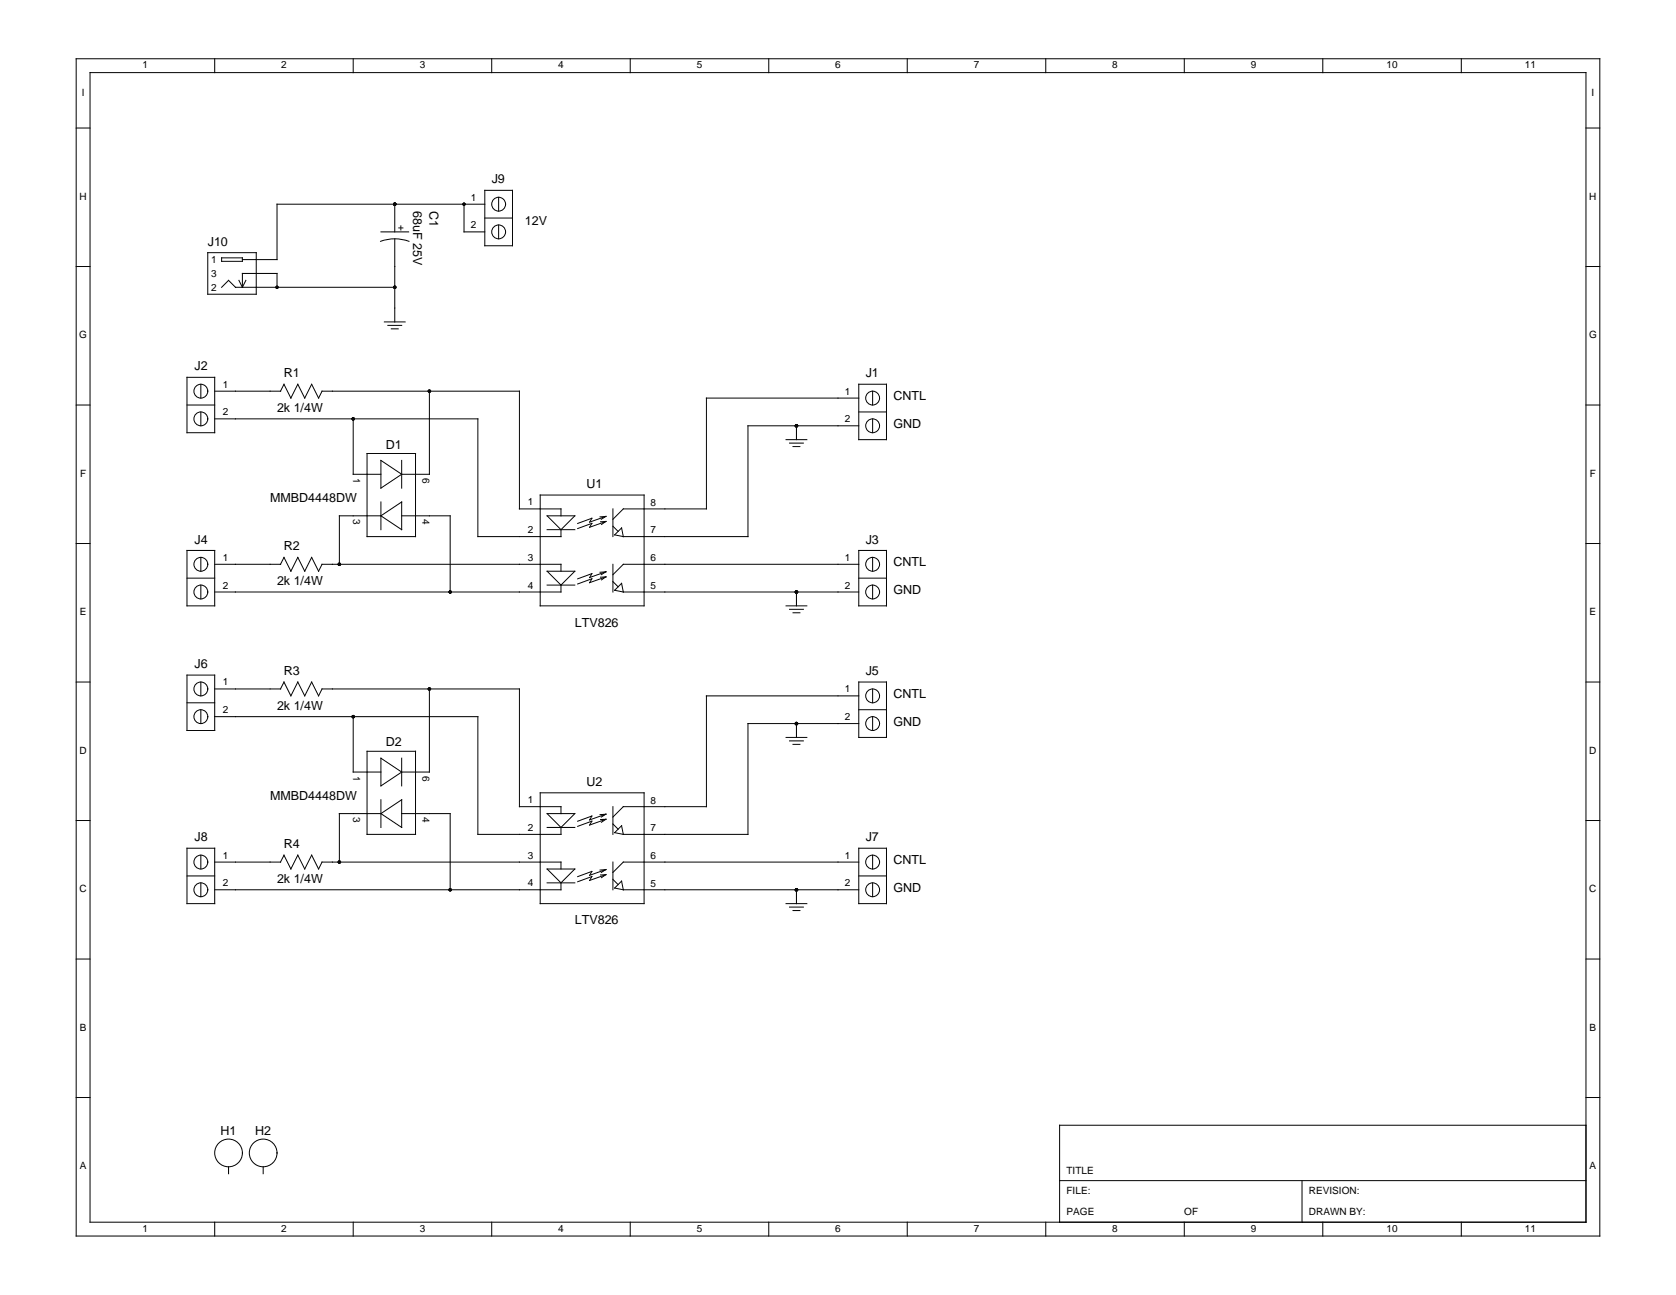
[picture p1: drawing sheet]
<svg xmlns="http://www.w3.org/2000/svg" width="279mm" height="216mm" viewBox="0 0 279 216" stroke-linecap="round" stroke-linejoin="round" font-family="sans-serif">
<g fill="none" stroke="#000" stroke-width=".17">
<path d="M12.7 9.8h254v196.3h-254zM15 12.1h249.4v191.7h-249.4zM35.8 9.8v2.3M58.9 9.8v2.3M82 9.8v2.3M105.1 9.8v2.3M128.2 9.8v2.3M151.2 9.8v2.3M174.3 9.8v2.3M197.4 9.8v2.3M220.5 9.8v2.3M243.6 9.8v2.3"/>
<path d="M12.7 21.3h2.3M63.5 38.7h4.6M65.8 34v4.7M65.8 39.8v13.9M77.4 34v4.7h3.4M80.8 34h-34.6v9.3h-5.8M80.8 31.7h4.6v9.3h-4.6zM80.8 36.4h4.6M83.1 32.9v2.3M83.1 37.5v2.3M264.4 21.3h2.3M12.7 44.4h2.3"/>
<path d="M34.6 42.1h8.1v7h-8.1zM36.9 47.9l1.2-1.2 1.2 1.2h26.5M36.9 43h3.5v.6h-3.5zM39.8 46.7l.6 1.2M40.4 47.9v-2.3h5.8v2.3M41 46.7l-.6 1.2M63.4 40.2a6.9 6.9 0 0 1 4.8 0M64.1 53.7h3.4M64.7 54.2h2.3M65.2 54.8h1.2M264.4 44.4h2.3M12.7 67.5h2.3"/>
<path d="M31.2 62.9h4.6v9.2h-4.6zM31.2 67.5h4.6M33.5 64.1v2.3M33.5 68.7v2.3M35.8 69.8h43.9v19.7h13.8v-1.2M35.8 65.2h11M46.8 65.2l.5-1.1 1.2 2.3 1.1-2.3 1.2 2.3 1.2-2.3 1.1 2.3 .6-1.2h32.9v19.6h6.9v1.2M58.9 69.8v9.3h4.6M61.2 75.6h8.1v13.9h-8.1zM63.5 76.8l3.5 2.3-3.5 2.3zM67 76.8v4.6M71.6 65.2v13.9h-4.6"/>
<path d="M131 73.3h3.5M131.6 73.9h2.3M132.2 74.5h1.2M132.8 71v2.3M143.2 71h-18.5v18.5h-20.8M143.2 66.4h-25.4v18.4h-13.9l-1.7 1.8M143.2 64.1h4.6v9.2h-4.6zM143.2 68.7h4.6M145.5 65.2v2.3M145.5 69.8v2.3M264.4 67.5h2.3M12.7 90.6h2.3"/>
<path d="M31.2 91.8h4.6v9.2h-4.6zM31.2 96.4h4.6M33.5 92.9v2.3M33.5 97.5v2.4M35.8 94.1h11M46.8 94.1l.5-1.2 1.2 2.3 1.1-2.3 1.2 2.3 1.2-2.3 1.1 2.3 .6-1.1h39.8v1.1M63.5 86h-6.9v8.1M63.5 83.7v4.6M63.5 86l3.5-2.3v4.6zM67 86h8v12.7M90.1 82.5h17.3v18.5h-17.3zM91.2 86h4.6l-2.3 2.3z"/>
<path d="M91.2 88.3h4.6M91.2 97.5h4.6M91.2 95.2h4.6l-2.3 2.3zM93.5 97.5v1.2h-57.7M100.1 87l.9-.1-2.7 1 .4-.6-2.4 .8M100.1 96.2h.9l-2.7 .9 .4-.6-2.4 .9M101 86.1l-.8 .5M101 86.9l-.7 .5M101 95.3l-.8 .5M101 96.2l-.7 .5M101 86.1l-1 .1M101 95.3l-1 .1"/>
<path d="M101 86.1l-2.7 .9 .4-.6-2.4 .9M101 95.3l-2.7 1 .4-.7-2.4 .9M102.2 97l.8 .8M102.2 87.7l.8 .9M102.2 84.8v4.7M102.2 94.1v4.6M102.5 89.2l1.1-1.2 .3 1.5zM102.5 98.4l1.1-1.1 .3 1.4zM103.9 98.7h39.3M132.8 98.7v2.3M143.2 94.1h-39.3l-1.7 1.7M143.2 91.8h4.6v9.2h-4.6z"/>
<path d="M143.2 96.4h4.6M145.5 92.9v2.3M145.5 97.5v2.4M264.4 90.6h2.3M12.7 113.7h2.3M31.2 112.6h4.6v9.2h-4.6zM31.2 117.2h4.6M33.5 113.7v2.3M33.5 118.3v2.3M35.8 119.5h43.9v19.6h13.8v-1.1M35.8 114.9h11M46.8 114.9l.5-1.2 1.2 2.3 1.1-2.3 1.2 2.3 1.2-2.3 1.1 2.3 .6-1.1h32.9v19.6h6.9v1.1"/>
<path d="M58.9 119.5v9.2h4.6M71.6 114.9v13.8h-4.6M131 101h3.5M131.6 101.6h2.3M132.2 102.2h1.2M143.2 113.7h4.6v9.2h-4.6zM143.2 116h-25.4v18.5h-13.9l-1.7 1.7M143.2 118.3h4.6M145.5 114.9v2.3M145.5 119.5v2.3M264.4 113.7h2.3M12.7 136.8h2.3"/>
<path d="M61.2 125.3h8.1v13.8h-8.1zM63.5 126.4l3.5 2.3-3.5 2.3zM63.5 133.3v4.7M63.5 135.6l3.5-2.3v4.7zM63.5 135.6h-6.9v8.1M67 126.4v4.6M67 135.6h8v12.7M90.1 132.2h17.3v18.5h-17.3zM91.2 135.6h4.6l-2.3 2.4zM91.2 138h4.6M100 135.8l1-.1-2.7 1 .4-.7-2.4 .9M100.1 136.6h.9l-2.7 .9 .4-.6-2.4 .9"/>
<path d="M101 135.7l-.8 .5M101 136.6l-.7 .5M102.2 134.5v4.6M102.2 137.4l.8 .8M102.5 138.8l1.1-1.1 .3 1.4zM131 122.9h3.5M131.6 123.5h2.3M132.2 124.1h1.2M132.8 120.6v2.3M143.2 120.6h-18.5v18.5h-20.8M264.4 136.8h2.3M12.7 159.9h2.3"/>
<path d="M31.2 141.4h4.6v9.3h-4.6zM31.2 146h4.6M33.5 142.6v2.3M33.5 147.2v2.3M35.8 143.7h11M46.8 143.7l.5-1.1 1.2 2.3 1.1-2.3 1.2 2.3 1.2-2.3 1.1 2.3 .6-1.2h39.8v1.2M91.2 147.2h4.6M91.2 144.9h4.6l-2.3 2.3zM93.5 147.2v1.1h-57.7M100.1 145.9l.9-.1-2.7 1 .4-.7-2.4 .9M101 145l-.8 .5M101 145.8l-.7 .5"/>
<path d="M101 145l-1 .1M101 145l-2.7 .9 .4-.6-2.4 .8M102.2 143.7v4.6M102.2 146.6l.8 .9M102.5 148.1l1.1-1.2 .3 1.4zM103.9 148.3h39.3M131 150.7h3.5M131.6 151.2h2.3M132.2 151.8h1.2M132.8 148.3v2.4M143.2 141.4h4.6v9.3h-4.6zM143.2 143.7h-39.3l-1.7 1.8"/>
<path d="M143.2 146h4.6M145.5 142.6v2.3M145.5 147.2v2.3M264.4 159.9h2.3M12.7 183h2.3M38.1 194.5v1.2M43.9 194.5v1.2M176.6 196.8h87.8M217.1 196.8v7M264.4 187.6h-87.8v16.2M264.4 183h2.3M35.8 203.8v2.3"/>
<path d="M58.9 203.8v2.3M82 203.8v2.3M105.1 203.8v2.3M128.2 203.8v2.3M151.2 203.8v2.3M174.3 203.8v2.3M197.4 203.8v2.3M220.5 203.8v2.3M243.6 203.8v2.3"/>
<circle cx="83.1" cy="38.7" r="1.15"/>
<circle cx="83.1" cy="34" r="1.15"/>
<circle cx="33.5" cy="65.2" r="1.15"/>
<circle cx="33.5" cy="69.8" r="1.15"/>
<circle cx="145.5" cy="66.4" r="1.15"/>
<circle cx="145.5" cy="71" r="1.15"/>
<circle cx="33.5" cy="94.1" r="1.15"/>
<circle cx="33.5" cy="98.7" r="1.15"/>
<circle cx="145.5" cy="94.1" r="1.15"/>
<circle cx="145.5" cy="98.7" r="1.15"/>
<circle cx="33.5" cy="119.5" r="1.15"/>
<circle cx="33.5" cy="114.9" r="1.15"/>
<circle cx="145.5" cy="116" r="1.15"/>
<circle cx="145.5" cy="120.6" r="1.15"/>
<circle cx="33.5" cy="148.3" r="1.15"/>
<circle cx="33.5" cy="143.7" r="1.15"/>
<circle cx="145.5" cy="148.3" r="1.15"/>
<circle cx="145.5" cy="143.7" r="1.15"/>
<circle cx="38.1" cy="192.2" r="2.31"/>
<circle cx="43.9" cy="192.2" r="2.31"/>
</g>
<g fill="#000">
<circle cx="65.8" cy="34" r=".29"/>
<circle cx="77.4" cy="34" r=".29"/>
<circle cx="46.2" cy="47.9" r=".29"/>
<circle cx="65.8" cy="47.9" r=".29"/>
<circle cx="58.9" cy="69.8" r=".29"/>
<circle cx="71.6" cy="65.2" r=".29"/>
<circle cx="132.8" cy="71" r=".29"/>
<circle cx="56.6" cy="94.1" r=".29"/>
<circle cx="75" cy="98.7" r=".29"/>
<circle cx="132.8" cy="98.7" r=".29"/>
<circle cx="58.9" cy="119.5" r=".29"/>
<circle cx="71.6" cy="114.9" r=".29"/>
<circle cx="132.8" cy="120.6" r=".29"/>
<circle cx="56.6" cy="143.7" r=".29"/>
<circle cx="75" cy="148.3" r=".29"/>
<circle cx="132.8" cy="148.3" r=".29"/>
</g>
<g font-size="2.1">
<text x="68.9" y="35.2" transform="rotate(90 68.9 35.2)">68uF 25V</text>
<text x="71.6" y="35.2" transform="rotate(90 71.6 35.2)">C1</text>
<text x="82" y="30.6">J9</text>
<text x="34.6" y="41">J10</text>
<text x="87.5" y="37.5">12V</text>
<text x="32.4" y="61.8">J2</text>
<text x="47.3" y="62.9">R1</text>
<text x="144.3" y="62.9">J1</text>
<text x="46.2" y="68.7">2k 1/4W</text>
<text x="148.9" y="71.4">GND</text>
<text x="148.9" y="66.7">CNTL</text>
<text x="64.3" y="74.8">D1</text>
<text x="45" y="83.7">MMBD4448DW</text>
<text x="97.8" y="81.4">U1</text>
<text x="32.4" y="90.6">J4</text>
<text x="47.3" y="91.8">R2</text>
<text x="144.3" y="90.6">J3</text>
<text x="148.9" y="94.4">CNTL</text>
<text x="46.2" y="97.5">2k 1/4W</text>
<text x="148.9" y="99.1">GND</text>
<text x="95.8" y="104.5">LTV826</text>
<text x="32.4" y="111.4">J6</text>
<text x="47.3" y="112.6">R3</text>
<text x="144.3" y="112.6">J5</text>
<text x="46.2" y="118.3">2k 1/4W</text>
<text x="148.9" y="116.4">CNTL</text>
<text x="64.3" y="124.4">D2</text>
<text x="148.9" y="121">GND</text>
<text x="97.8" y="131">U2</text>
<text x="45" y="133.3">MMBD4448DW</text>
<text x="32.4" y="140.3">J8</text>
<text x="47.3" y="141.4">R4</text>
<text x="144.3" y="140.3">J7</text>
<text x="46.2" y="147.2">2k 1/4W</text>
<text x="148.9" y="148.7">GND</text>
<text x="148.9" y="144.1">CNTL</text>
<text x="95.8" y="154.1">LTV826</text>
<text x="36.8" y="189.3">H1</text>
<text x="42.5" y="189.3">H2</text>
</g>
<g font-size="1.7">
<text x="23.8" y="11.4">1</text>
<text x="46.9" y="11.4">2</text>
<text x="70" y="11.4">3</text>
<text x="93.1" y="11.4">4</text>
<text x="116.1" y="11.4">5</text>
<text x="139.2" y="11.4">6</text>
<text x="162.3" y="11.4">7</text>
<text x="185.4" y="11.4">8</text>
<text x="208.5" y="11.4">9</text>
<text x="231.1" y="11.4">10</text>
<text x="254.2" y="11.4">11</text>
<text x="13.6" y="16">I</text>
<text x="265.3" y="16">I</text>
<text x="13.3" y="33.3">H</text>
<text x="78.5" y="33.5">1</text>
<text x="264.9" y="33.3">H</text>
<text x="66.4" y="37.5" transform="rotate(90 66.4 37.5)">+</text>
<text x="78.5" y="38.1">2</text>
<text x="35.2" y="43.9">1</text>
<text x="35.2" y="46.2">3</text>
<text x="35.2" y="48.5">2</text>
<text x="13.2" y="56.4">G</text>
<text x="264.9" y="56.4">G</text>
<text x="37.2" y="64.6">1</text>
<text x="140.9" y="65.8">1</text>
<text x="37.2" y="69.3">2</text>
<text x="140.9" y="70.4">2</text>
<text x="13.3" y="79.5">F</text>
<text x="58.9" y="79.6" transform="rotate(90 58.9 79.6)">1</text>
<text x="70.4" y="79.6" transform="rotate(90 70.4 79.6)">6</text>
<text x="265" y="79.5">F</text>
<text x="58.9" y="86.6" transform="rotate(90 58.9 86.6)">3</text>
<text x="70.4" y="86.6" transform="rotate(90 70.4 86.6)">4</text>
<text x="88" y="84.3">1</text>
<text x="88" y="88.9">2</text>
<text x="108.5" y="88.9">7</text>
<text x="108.5" y="84.3">8</text>
<text x="37.2" y="93.5">1</text>
<text x="88" y="93.5">3</text>
<text x="108.5" y="93.6">6</text>
<text x="140.9" y="93.5">1</text>
<text x="37.2" y="98.1">2</text>
<text x="88" y="98.1">4</text>
<text x="108.5" y="98.2">5</text>
<text x="140.9" y="98.1">2</text>
<text x="13.3" y="102.6">E</text>
<text x="265" y="102.6">E</text>
<text x="37.2" y="114.3">1</text>
<text x="37.2" y="118.9">2</text>
<text x="140.9" y="115.4">1</text>
<text x="13.3" y="125.7">D</text>
<text x="140.9" y="120.1">2</text>
<text x="264.9" y="125.7">D</text>
<text x="58.9" y="129.3" transform="rotate(90 58.9 129.3)">1</text>
<text x="70.4" y="129.3" transform="rotate(90 70.4 129.3)">6</text>
<text x="58.9" y="136.2" transform="rotate(90 58.9 136.2)">3</text>
<text x="70.4" y="136.2" transform="rotate(90 70.4 136.2)">4</text>
<text x="88" y="133.9">1</text>
<text x="108.5" y="134">8</text>
<text x="37.2" y="143.1">1</text>
<text x="88" y="138.5">2</text>
<text x="88" y="143.1">3</text>
<text x="108.5" y="143.2">6</text>
<text x="108.5" y="138.6">7</text>
<text x="140.9" y="143.1">1</text>
<text x="13.3" y="148.8">C</text>
<text x="37.2" y="147.8">2</text>
<text x="88" y="147.8">4</text>
<text x="108.5" y="147.8">5</text>
<text x="140.9" y="147.8">2</text>
<text x="264.9" y="148.8">C</text>
<text x="13.3" y="171.9">B</text>
<text x="265" y="171.9">B</text>
<text x="13.3" y="195">A</text>
<text x="177.8" y="195.7">TITLE</text>
<text x="265" y="195">A</text>
<text x="177.8" y="199.1">FILE:</text>
<text x="177.8" y="202.6">PAGE</text>
<text x="197.4" y="202.6">OF</text>
<text x="218.2" y="199.1">REVISION:</text>
<text x="218.2" y="202.6">DRAWN BY:</text>
<text x="23.8" y="205.3">1</text>
<text x="46.9" y="205.3">2</text>
<text x="70" y="205.3">3</text>
<text x="93.1" y="205.3">4</text>
<text x="116.1" y="205.3">5</text>
<text x="139.2" y="205.3">6</text>
<text x="162.3" y="205.3">7</text>
<text x="185.4" y="205.3">8</text>
<text x="208.5" y="205.3">9</text>
<text x="231.1" y="205.3">10</text>
<text x="254.2" y="205.3">11</text>
</g>
</svg>
